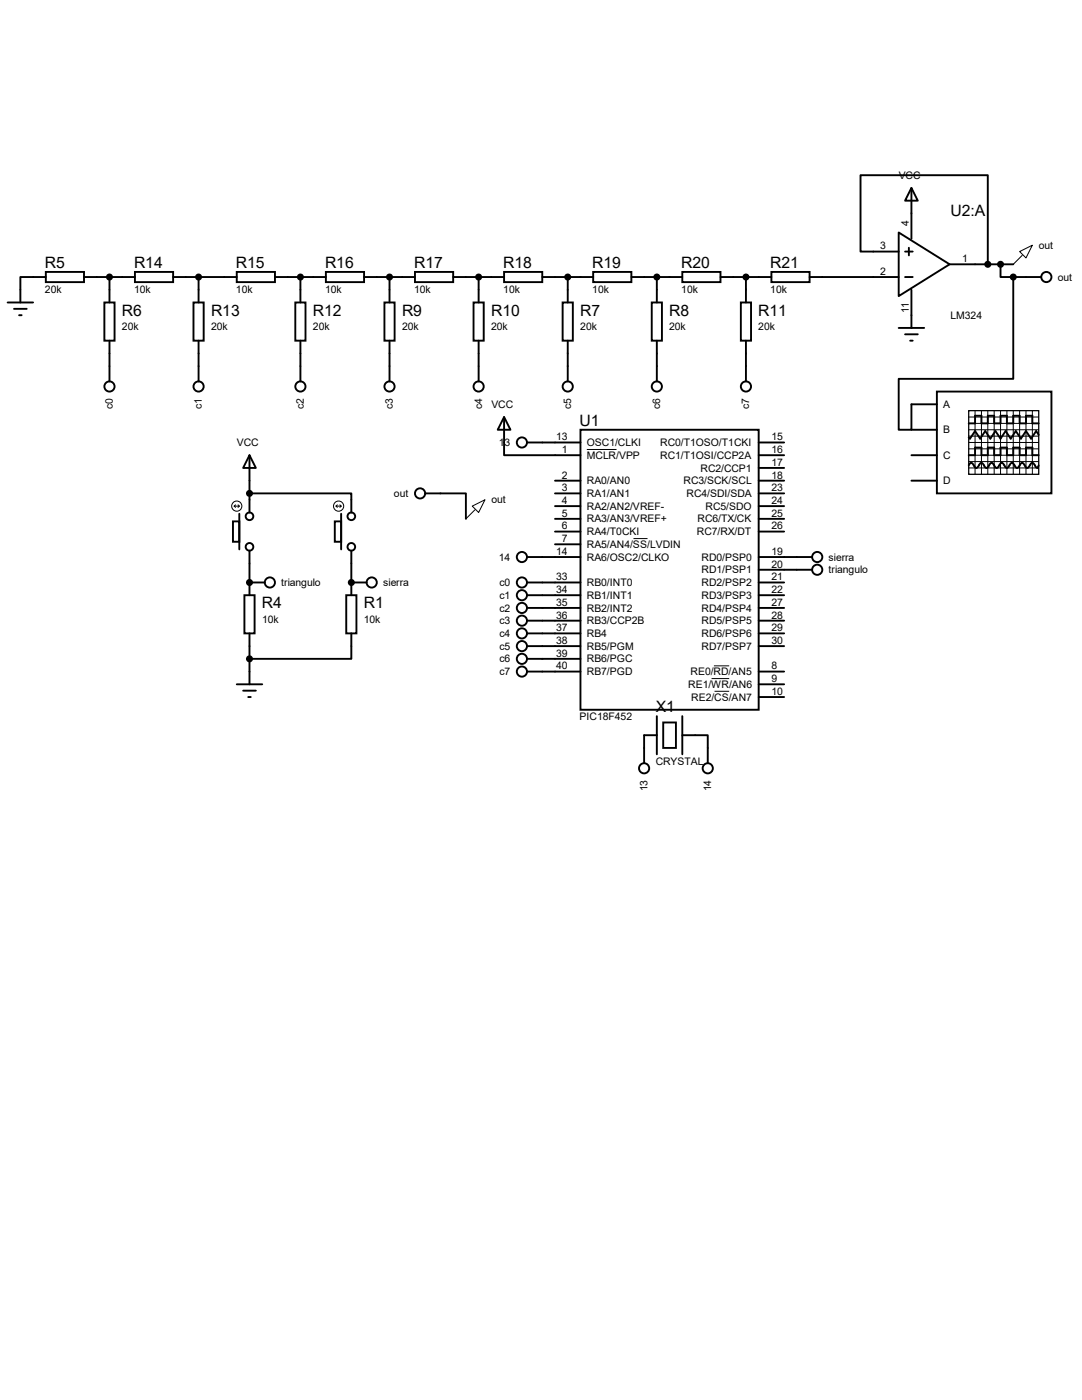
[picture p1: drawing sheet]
<svg xmlns="http://www.w3.org/2000/svg" width="216mm" height="279mm" viewBox="0 0 216 279" stroke-linecap="round" stroke-linejoin="round" font-family="sans-serif">
<g fill="none" stroke="#000" stroke-width=".38">
<path d="M181.9 37.5l1.2 2.5h-2.5zM181.9 37.5v10.2M9.1 54.3h7.7v2h-7.7zM9.1 55.3h-5v5.1M16.8 55.3h10.1M21.8 55.3v5.1M26.9 54.3h7.6v2h-7.6zM34.5 55.3h12.7M39.6 55.3v5.1M47.2 54.3h7.7v2h-7.7zM54.9 55.3h10.1M59.9 55.3v5.1"/>
<path d="M65 54.3h7.6v2h-7.6zM72.6 55.3h10.2M77.7 55.3v5.1M82.8 54.3h7.6v2h-7.6zM90.4 55.3h10.2M95.5 55.3v5.1M100.6 54.3h7.6v2h-7.6zM108.2 55.3h10.2M113.3 55.3v5.1M118.4 54.3h7.6v2h-7.6zM126 55.3h10.1M131.1 55.3v5.1"/>
<path d="M136.1 54.3h7.7v2h-7.7zM143.8 55.3h10.1M148.8 55.3v5.1M153.9 54.3h7.6v2h-7.6zM161.5 55.3h17.8M179.3 46.4l10.2 6.3-10.2 6.4zM179.3 50.2h-7.6v-15.2h25.4v17.7M180.6 55.3h1.5M180.6 50.2h1.5M181.4 49.4v1.6M181.9 57.8v7.6M189.5 52.7h12.7"/>
<path d="M199.6 52.7v2.6h2.6M202.2 55.3v20.3h-22.9v10.2h2.6v-5.1h5M202.2 55.3h5.6M1.5 60.4h5.1M2.8 61.6h2.5M3.8 62.9h.5M20.8 60.4h2.1v7.6h-2.1zM21.8 68v8.1M38.6 60.4h2v7.6h-2zM39.6 68v8.1M58.9 60.4h2.1v7.6h-2.1zM59.9 68v8.1"/>
<path d="M76.7 60.4h2v7.6h-2zM77.7 68v8.1M94.5 60.4h2v7.6h-2zM95.5 68v8.1M112.3 60.4h2v7.6h-2zM113.3 68v8.1M130 60.4h2.1v7.6h-2.1zM131.1 68v8.1M147.8 60.4h2.1v7.6h-2.1zM148.8 68v8.1M179.3 65.4h5.1M180.6 66.7h2.5"/>
<path d="M181.6 68h.5M186.9 78.1h22.9v20.4h-22.9zM49.8 90.8l1.3 2.6h-2.6zM49.8 98.5h20.3v3.8M49.8 90.8v11.5M84.8 98.5h8.2v5M100.6 83.2l1.3 2.6h-2.6zM100.6 83.2v7.6h15.2M105.2 88.3h10.6M110.7 95.9h5.1M110.7 98.5h5.1M115.8 85.8h35.6v55.8h-35.6z"/>
<path d="M151.4 88.3h5.1M151.4 90.8h5.1M151.4 95.9h5.1M151.4 98.5h5.1M151.4 93.4h5.1M181.9 90.8h5M181.9 95.9h5M181.9 85.8h5M193.3 92.9l.5-.5 1 1 1-1 1 1 1.1-1 1 1 1-1 1 1 1-1 1 1 1.1-1 1 1 1-1 1 1 .3-.5M193.3 90.8h1.3v-1.5h1.2v1.5h1.3v-1.5h1.3v1.5h1.2v-1.5h1.3v1.5h1.3v-1.5h1.3v1.5h1.2v-1.5h1.3v1.5h1.3M193.3 84.5h1.3v-1.5h1.2v1.5h1.3v-1.5h1.3v1.5h1.2v-1.5h1.3v1.5h1.3v-1.5h1.3v1.5h1.2v-1.5h1.3v1.5h1.3M207.3 86.8l-.5-.8-1.1 1.5-1-1.5-1 1.5-1-1.5-1 1.5-1-1.5-1.1 1.5-1-1.5-1 1.5-1-1.5-1 1.5-1-1.5-1.1 1.5-.2-.2"/>
<path d="M46.5 104.1h1.3v4h-1.3zM47.8 102.5v7.1M48.8 118.8h2v7.6h-2zM49.8 109.9v8.9M49.8 116.2h3M66.8 104.1h1.3v4h-1.3zM68.1 102.5v7.1M69.1 118.8h2v7.6h-2zM70.1 109.9v8.9M70.1 116.2h3.1M105.2 111.2h10.6M105.2 116.2h10.6"/>
<path d="M105.2 118.8h10.6M110.7 101h5.1M110.7 103.5h5.1M110.7 106.1h5.1M110.7 108.6h5.1M151.4 113.7h10.7M151.4 111.2h10.7M151.4 116.2h5.1M151.4 118.8h5.1M151.4 101h5.1M151.4 103.5h5.1M151.4 106.1h5.1"/>
<path d="M47.2 136.6h5.1M48.5 137.8h2.6M49.5 139.1h.5M49.8 126.4v10.2M70.1 126.4v5.1h-20.3M105.2 121.3h10.6M105.2 123.9h10.6M105.2 126.4h10.6M105.2 128.9h10.6M105.2 131.5h10.6M105.2 134h10.6M151.4 121.3h5.1"/>
<path d="M151.4 123.9h5.1M151.4 126.4h5.1M151.4 128.9h5.1M151.4 134h5.1M151.4 136.6h5.1M151.4 139.1h5.1M131.1 142.9v7.6M131.1 146.7h-2.6v5.6M132.3 144.2h2.6v5.1h-2.6zM136.1 146.7h5.1v5.6M136.1 142.9v7.6"/>
<circle cx="208.8" cy="55.3" r="1.02"/>
<circle cx="21.8" cy="77.1" r="1.02"/>
<circle cx="39.6" cy="77.1" r="1.02"/>
<circle cx="59.9" cy="77.1" r="1.02"/>
<circle cx="77.7" cy="77.1" r="1.02"/>
<circle cx="95.5" cy="77.1" r="1.02"/>
<circle cx="113.3" cy="77.1" r="1.02"/>
<circle cx="131.1" cy="77.1" r="1.02"/>
<circle cx="148.8" cy="77.1" r="1.02"/>
<circle cx="83.8" cy="98.5" r="1.02"/>
<circle cx="104.1" cy="88.3" r="1.02"/>
<circle cx="49.8" cy="103" r=".76"/>
<circle cx="49.8" cy="109.1" r=".76"/>
<circle cx="53.8" cy="116.2" r="1.02"/>
<circle cx="70.1" cy="103" r=".76"/>
<circle cx="70.1" cy="109.1" r=".76"/>
<circle cx="74.2" cy="116.2" r="1.02"/>
<circle cx="104.1" cy="118.8" r="1.02"/>
<circle cx="104.1" cy="111.2" r="1.02"/>
<circle cx="104.1" cy="116.2" r="1.02"/>
<circle cx="163.1" cy="113.7" r="1.02"/>
<circle cx="163.1" cy="111.2" r="1.02"/>
<circle cx="104.1" cy="121.3" r="1.02"/>
<circle cx="104.1" cy="134" r="1.02"/>
<circle cx="104.1" cy="131.5" r="1.02"/>
<circle cx="104.1" cy="126.4" r="1.02"/>
<circle cx="104.1" cy="128.9" r="1.02"/>
<circle cx="104.1" cy="123.9" r="1.02"/>
<circle cx="128.5" cy="153.3" r="1.02"/>
<circle cx="141.2" cy="153.3" r="1.02"/>
</g>
<g fill="#000">
<circle cx="49.8" cy="116.2" r=".19"/>
<circle cx="70.1" cy="116.2" r=".19"/>
</g>
<g fill="none" stroke="#000" stroke-width=".2">
<path d="M203.5 50.2l2.5-1.3-1.3 2.6zM204 51l-1.8 1.7M117.1 89.7h5.9M193.3 85.8h14M193.3 83.2h14M193.3 84.5h14M193.3 87h14M193.3 89.6h14M193.3 90.8h14M193.3 92.1h14M193.3 93.4h14M193.3 88.3h14"/>
<path d="M194.6 82v12.7M195.8 82l.1 12.7M197.1 82v12.7M198.4 82v12.7M199.6 82l.1 12.7M200.9 82l.1 12.7M202.2 82v12.7M203.5 82v12.7M204.7 82l.1 12.7M206 82v12.7M46.7 101h1.1M46.7 101l.3 .3"/>
<path d="M47 100.8l-.3 .2M47.5 100.8l.3 .2M47.8 101l-.3 .3M67.1 101h1M67.1 101l.2 .3M67.3 100.8l-.2 .2M67.8 100.8l.3 .2M68.1 101l-.3 .3M94.2 101l2.6-1.3-1.3 2.6zM94.7 101.8l-1.7 1.7M126.4 107.5h2.8M142 135.4h3.5"/>
<path d="M142.5 132.9h3M142.6 138h2.9"/>
<circle cx="47.2" cy="101" r="1.02"/>
<circle cx="67.6" cy="101" r="1.02"/>
</g>
<g fill="#000" stroke="#000" stroke-width=".38">
<circle cx="21.8" cy="55.3" r=".51"/>
<circle cx="39.6" cy="55.3" r=".51"/>
<circle cx="59.9" cy="55.3" r=".51"/>
<circle cx="77.7" cy="55.3" r=".51"/>
<circle cx="95.5" cy="55.3" r=".51"/>
<circle cx="113.3" cy="55.3" r=".51"/>
<circle cx="131.1" cy="55.3" r=".51"/>
<circle cx="148.8" cy="55.3" r=".51"/>
<circle cx="197.1" cy="52.7" r=".51"/>
<circle cx="199.6" cy="52.7" r=".51"/>
<circle cx="202.2" cy="55.3" r=".51"/>
<circle cx="49.8" cy="98.5" r=".51"/>
<circle cx="49.8" cy="116.2" r=".51"/>
<circle cx="70.1" cy="116.2" r=".51"/>
<circle cx="49.8" cy="131.5" r=".51"/>
</g>
<path d="M193.3 82h14v12.7h-14z" fill="none" stroke="#000" stroke-width=".25"/>
<g font-size="3.1">
<text x="189.6" y="43">U2:A</text>
<text x="9" y="53.4">R5</text>
<text x="26.8" y="53.4">R14</text>
<text x="47.1" y="53.4">R15</text>
<text x="64.9" y="53.4">R16</text>
<text x="82.6" y="53.4">R17</text>
<text x="100.4" y="53.4">R18</text>
<text x="118.2" y="53.4">R19</text>
<text x="135.9" y="53.4">R20</text>
<text x="153.7" y="53.4">R21</text>
<text x="24.3" y="63">R6</text>
<text x="42.1" y="63">R13</text>
<text x="62.4" y="63">R12</text>
<text x="80.2" y="63">R9</text>
<text x="98" y="63">R10</text>
<text x="115.8" y="63">R7</text>
<text x="133.5" y="63">R8</text>
<text x="151.3" y="63">R11</text>
<text x="115.7" y="84.9">U1</text>
<text x="52.3" y="121.4">R4</text>
<text x="72.6" y="121.4">R1</text>
<text x="130.8" y="142">X1</text>
</g>
<g font-size="2.1">
<text x="179.3" y="35.7">VCC</text>
<text x="181.4" y="45.1" transform="rotate(-90 181.4 45.1)">4</text>
<text x="175.6" y="49.8">3</text>
<text x="192" y="52.3">1</text>
<text x="207.3" y="49.7">out</text>
<text x="9" y="58.4">20k</text>
<text x="26.8" y="58.4">10k</text>
<text x="47.1" y="58.4">10k</text>
<text x="64.9" y="58.4">10k</text>
<text x="82.6" y="58.4">10k</text>
<text x="100.4" y="58.4">10k</text>
<text x="118.2" y="58.4">10k</text>
<text x="135.9" y="58.4">10k</text>
<text x="153.7" y="58.4">10k</text>
<text x="175.6" y="54.9">2</text>
<text x="211.1" y="56">out</text>
<text x="24.3" y="65.9">20k</text>
<text x="42.1" y="65.9">20k</text>
<text x="62.4" y="65.9">20k</text>
<text x="80.2" y="65.9">20k</text>
<text x="98" y="65.9">20k</text>
<text x="115.8" y="65.9">20k</text>
<text x="133.5" y="65.9">20k</text>
<text x="151.3" y="65.9">20k</text>
<text x="181.4" y="62.5" transform="rotate(-90 181.4 62.5)">11</text>
<text x="189.6" y="63.8">LM324</text>
<text x="22.5" y="81.6" transform="rotate(-90 22.5 81.6)">c0</text>
<text x="40.3" y="81.6" transform="rotate(-90 40.3 81.6)">c1</text>
<text x="60.6" y="81.6" transform="rotate(-90 60.6 81.6)">c2</text>
<text x="78.4" y="81.6" transform="rotate(-90 78.4 81.6)">c3</text>
<text x="96.2" y="81.6" transform="rotate(-90 96.2 81.6)">c4</text>
<text x="98" y="81.4">VCC</text>
<text x="114" y="81.6" transform="rotate(-90 114 81.6)">c5</text>
<text x="131.7" y="81.6" transform="rotate(-90 131.7 81.6)">c6</text>
<text x="149.5" y="81.6" transform="rotate(-90 149.5 81.6)">c7</text>
<text x="188.2" y="81.4">A</text>
<text x="47.2" y="89">VCC</text>
<text x="99.5" y="89">13</text>
<text x="111" y="87.9">13</text>
<text x="117.1" y="89">OSC1/CLKI</text>
<text x="131.7" y="89">RC0/T1OSO/T1CKI</text>
<text x="153.9" y="87.9">15</text>
<text x="188.2" y="86.5">B</text>
<text x="112.1" y="90.4">1</text>
<text x="112.1" y="95.5">2</text>
<text x="117.1" y="91.6">MCLR/VPP</text>
<text x="131.7" y="91.6">RC1/T1OSI/CCP2A</text>
<text x="139.8" y="94.1">RC2/CCP1</text>
<text x="153.9" y="93">17</text>
<text x="153.9" y="95.5">18</text>
<text x="153.9" y="90.4">16</text>
<text x="188.2" y="91.6">C</text>
<text x="78.6" y="99.2">out</text>
<text x="98" y="100.5">out</text>
<text x="112.1" y="98">3</text>
<text x="112.1" y="100.6">4</text>
<text x="117.1" y="96.6">RA0/AN0</text>
<text x="117.1" y="99.2">RA1/AN1</text>
<text x="117.1" y="101.7">RA2/AN2/VREF-</text>
<text x="136.4" y="96.6">RC3/SCK/SCL</text>
<text x="137" y="99.2">RC4/SDI/SDA</text>
<text x="140.8" y="101.7">RC5/SDO</text>
<text x="153.9" y="98">23</text>
<text x="153.9" y="100.6">24</text>
<text x="188.2" y="96.6">D</text>
<text x="112.1" y="103.1">5</text>
<text x="112.1" y="105.7">6</text>
<text x="117.1" y="104.3">RA3/AN3/VREF+</text>
<text x="117.1" y="106.8">RA4/T0CKI</text>
<text x="139.1" y="106.8">RC7/RX/DT</text>
<text x="139.2" y="104.3">RC6/TX/CK</text>
<text x="153.9" y="103.1">25</text>
<text x="153.9" y="105.7">26</text>
<text x="99.5" y="111.9">14</text>
<text x="111" y="110.7">14</text>
<text x="112.1" y="108.2">7</text>
<text x="117.1" y="109.3">RA5/AN4/SS/LVDIN</text>
<text x="117.1" y="111.9">RA6/OSC2/CLKO</text>
<text x="140" y="111.9">RD0/PSP0</text>
<text x="153.9" y="110.7">19</text>
<text x="153.9" y="113.3">20</text>
<text x="165.3" y="111.9">sierra</text>
<text x="56.1" y="117">triangulo</text>
<text x="76.5" y="117">sierra</text>
<text x="99.6" y="117">c0</text>
<text x="99.6" y="119.5">c1</text>
<text x="111" y="115.8">33</text>
<text x="111" y="118.4">34</text>
<text x="117.1" y="117">RB0/INT0</text>
<text x="117.1" y="119.5">RB1/INT1</text>
<text x="140" y="114.4">RD1/PSP1</text>
<text x="140" y="117">RD2/PSP2</text>
<text x="140" y="119.5">RD3/PSP3</text>
<text x="153.9" y="115.8">21</text>
<text x="153.9" y="118.4">22</text>
<text x="165.3" y="114.4">triangulo</text>
<text x="52.3" y="124.3">10k</text>
<text x="72.6" y="124.3">10k</text>
<text x="99.6" y="122">c2</text>
<text x="99.6" y="124.6">c3</text>
<text x="111" y="120.9">35</text>
<text x="111" y="123.4">36</text>
<text x="111" y="126">37</text>
<text x="117.1" y="122">RB2/INT2</text>
<text x="117.1" y="124.6">RB3/CCP2B</text>
<text x="140" y="122">RD4/PSP4</text>
<text x="140" y="124.6">RD5/PSP5</text>
<text x="153.9" y="120.9">27</text>
<text x="153.9" y="123.4">28</text>
<text x="153.9" y="126">29</text>
<text x="99.6" y="127.1">c4</text>
<text x="99.6" y="129.7">c5</text>
<text x="111" y="128.5">38</text>
<text x="111" y="131.1">39</text>
<text x="117.1" y="127.1">RB4</text>
<text x="117.1" y="129.7">RB5/PGM</text>
<text x="140" y="127.1">RD6/PSP6</text>
<text x="140" y="129.7">RD7/PSP7</text>
<text x="153.9" y="128.5">30</text>
<text x="99.6" y="132.2">c6</text>
<text x="99.6" y="134.7">c7</text>
<text x="111" y="133.6">40</text>
<text x="117.1" y="132.2">RB6/PGC</text>
<text x="117.1" y="134.7">RB7/PGD</text>
<text x="137.3" y="137.3">RE1/WR/AN6</text>
<text x="137.8" y="134.7">RE0/RD/AN5</text>
<text x="153.9" y="133.6">8</text>
<text x="153.9" y="136.1">9</text>
<text x="115.7" y="143.7">PIC18F452</text>
<text x="137.9" y="139.8">RE2/CS/AN7</text>
<text x="153.9" y="138.7">10</text>
<text x="130.8" y="152.6">CRYSTAL</text>
<text x="129.2" y="157.9" transform="rotate(-90 129.2 157.9)">13</text>
<text x="141.9" y="157.9" transform="rotate(-90 141.9 157.9)">14</text>
</g>
</svg>
